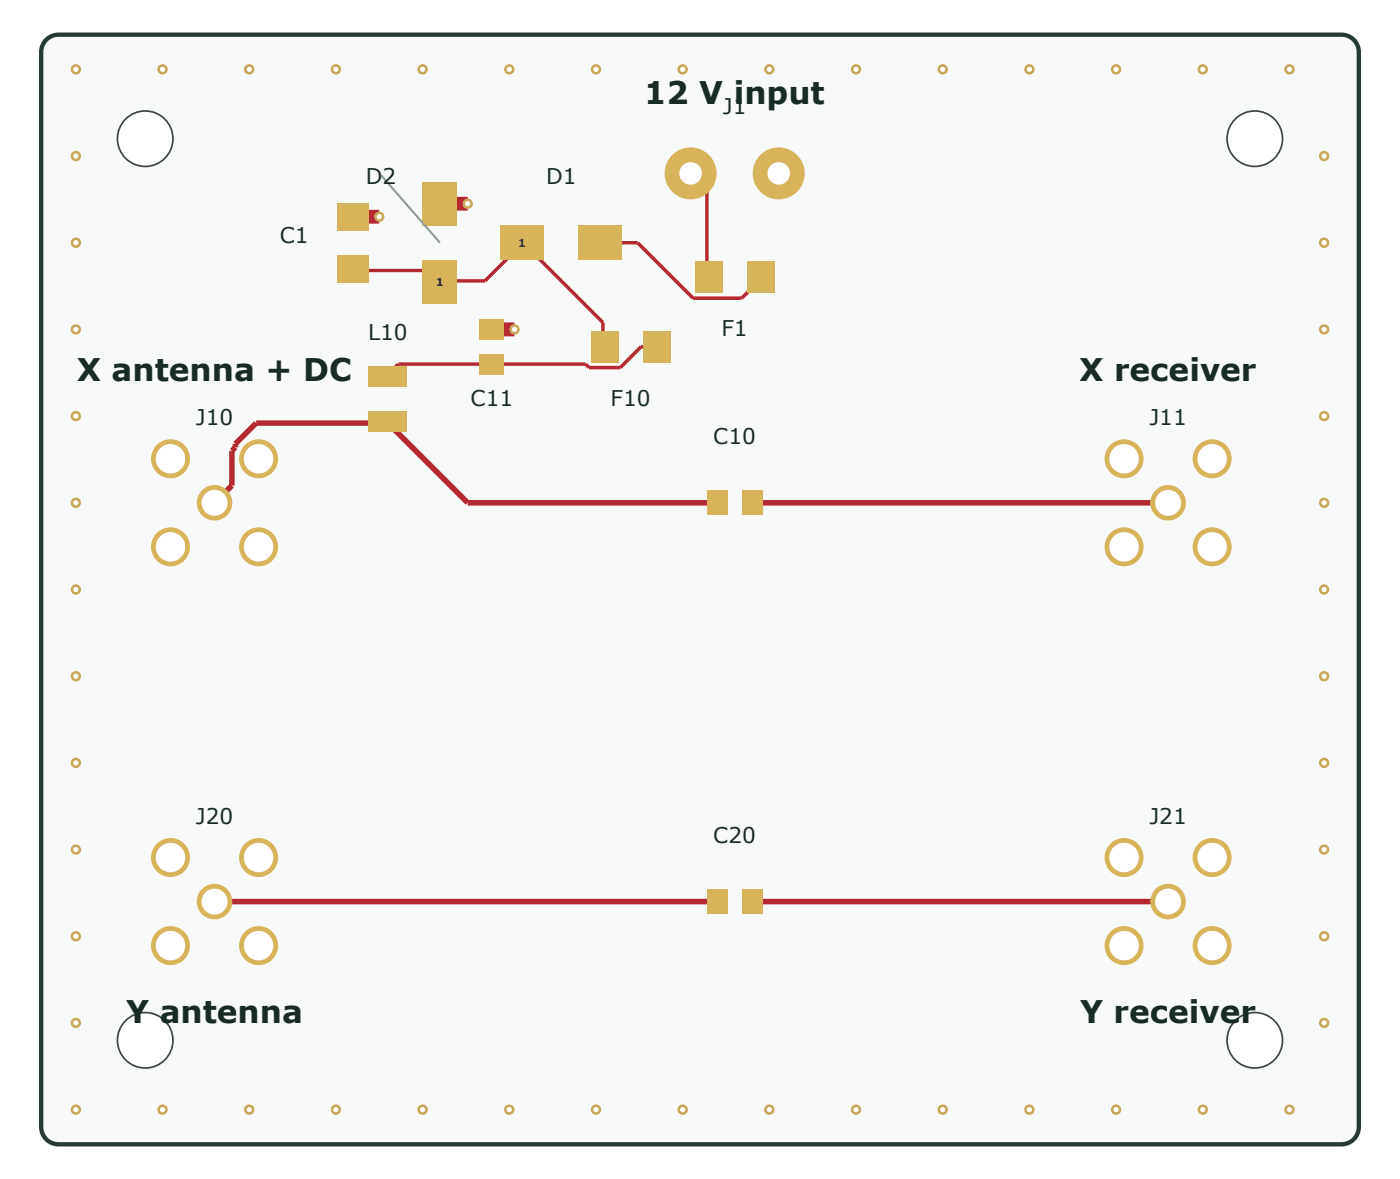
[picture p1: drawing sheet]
<svg xmlns="http://www.w3.org/2000/svg" width="141mm" height="119mm" viewBox="0 0 141 119" stroke-linecap="round" stroke-linejoin="round" font-family="sans-serif">
<path d="M4.6 4l.8-.5h.5h129a1.74 1.74 0 0 1 1.7 1.7v108.1a1.74 1.74 0 0 1-1.7 1.7h-129a1.74 1.74 0 0 1-1.8-1.7v-108.1l.1-.4z" fill="#f7faf8" stroke="#263b35" stroke-width=".44"/>
<path d="M35.5 21.8h2.6M44.2 20.5h2.8M49.5 33.1h2.2" fill="none" stroke="#b52a32" stroke-width="1.4" stroke-linecap="butt"/>
<path d="M21.6 50.6l1.7-1.8zM23.7 45l-.4 .3zM23.7 44.6l2.1-2.1zM39 42.5l8 8.1z" fill="#000" stroke="#b52a32" stroke-width=".56"/>
<path d="M23.3 45.3v3.5M23.7 44.6v.4M39 42.4v.1h-13.2M47 50.6h25.1M75.6 50.6h41.8M21.6 90.6h50.5M75.6 90.6h41.8" fill="none" stroke="#b52a32" stroke-width=".56"/>
<g fill="none" stroke="#b52a32" stroke-width=".35">
<path d="M69.3 17.4h.1M71.1 19.2v8.7h.2M35.5 27v.2h7.7M39 37.7v.1M40 36.6h18.9M48.8 28.2h-4.6v.1M52.5 24.4h.1M59.2 37h3.2M60.4 24.4h3.7M60.6 32.4v2.5h.2M64.5 34.9h1.5M69.7 30h4.9"/>
<path d="M76.5 27.9h.2"/>
</g>
<path d="M69.3 17.4l1.8 1.8zM39 37.7l1-1.1zM43.2 27.2l1 1zM48.8 28.2l3.8-3.8zM52.6 24.4l8 8zM58.9 36.6l.3 .4zM64.5 34.9l-2.1 2.1zM64.1 24.4l5.6 5.6zM74.6 30l2.1-2.1z" fill="#000" stroke="#b52a32" stroke-width=".35"/>
<circle cx="69.4" cy="17.4" r="2.61" fill="#d7b45a"/>
<circle cx="69.4" cy="17.4" r="1.13" fill="#fff"/>
<circle cx="78.3" cy="17.4" r="2.61" fill="#d7b45a"/>
<circle cx="78.3" cy="17.4" r="1.13" fill="#fff"/>
<g fill="#d7b45a">
<path d="M69.9 26.3h2.7v3.2h-2.7z"/>
<path d="M75.1 26.3h2.8v3.2h-2.8z"/>
<path d="M50.3 22.7h4.4v3.4h-4.4z"/>
<path d="M58.2 22.7h4.3v3.4h-4.3z"/>
<path d="M42.5 26.1h3.5v4.4h-3.5z"/>
<path d="M42.5 18.3h3.5v4.4h-3.5z"/>
<path d="M33.9 25.6h3.2v2.8h-3.2z"/>
<path d="M33.9 20.4h3.2v2.8h-3.2z"/>
<circle cx="21.6" cy="50.6" r="1.79"/>
</g>
<circle cx="21.6" cy="50.6" r="1.31" fill="#fff"/>
<circle cx="26" cy="55" r="1.96" fill="#d7b45a"/>
<circle cx="26" cy="55" r="1.48" fill="#fff"/>
<circle cx="26" cy="46.1" r="1.96" fill="#d7b45a"/>
<circle cx="26" cy="46.1" r="1.48" fill="#fff"/>
<circle cx="17.1" cy="46.1" r="1.96" fill="#d7b45a"/>
<circle cx="17.1" cy="46.1" r="1.48" fill="#fff"/>
<circle cx="17.1" cy="55" r="1.96" fill="#d7b45a"/>
<circle cx="17.1" cy="55" r="1.48" fill="#fff"/>
<circle cx="117.4" cy="50.6" r="1.79" fill="#d7b45a"/>
<circle cx="117.4" cy="50.6" r="1.31" fill="#fff"/>
<circle cx="121.9" cy="55" r="1.96" fill="#d7b45a"/>
<circle cx="121.9" cy="55" r="1.48" fill="#fff"/>
<circle cx="121.9" cy="46.1" r="1.96" fill="#d7b45a"/>
<circle cx="121.9" cy="46.1" r="1.48" fill="#fff"/>
<circle cx="113" cy="46.1" r="1.96" fill="#d7b45a"/>
<circle cx="113" cy="46.1" r="1.48" fill="#fff"/>
<circle cx="113" cy="55" r="1.96" fill="#d7b45a"/>
<circle cx="113" cy="55" r="1.48" fill="#fff"/>
<g fill="#d7b45a">
<path d="M71.1 49.3h2.1v2.5h-2.1z"/>
<path d="M74.6 49.3h2.1v2.5h-2.1z"/>
<path d="M37.1 41.3h3.8v2.1h-3.8z"/>
<path d="M37.1 36.8h3.8v2.1h-3.8z"/>
<path d="M48.2 35.6h2.5v2.1h-2.5z"/>
<path d="M48.2 32.1h2.5v2.1h-2.5z"/>
<path d="M59.4 33.3h2.8v3.1h-2.8z"/>
<path d="M64.6 33.3h2.8v3.1h-2.8z"/>
<circle cx="21.6" cy="90.6" r="1.79"/>
</g>
<circle cx="21.6" cy="90.6" r="1.31" fill="#fff"/>
<circle cx="26" cy="95.1" r="1.96" fill="#d7b45a"/>
<circle cx="26" cy="95.1" r="1.48" fill="#fff"/>
<circle cx="26" cy="86.2" r="1.96" fill="#d7b45a"/>
<circle cx="26" cy="86.2" r="1.48" fill="#fff"/>
<circle cx="17.1" cy="86.2" r="1.96" fill="#d7b45a"/>
<circle cx="17.1" cy="86.2" r="1.48" fill="#fff"/>
<circle cx="17.1" cy="95.1" r="1.96" fill="#d7b45a"/>
<circle cx="17.1" cy="95.1" r="1.48" fill="#fff"/>
<circle cx="117.4" cy="90.6" r="1.79" fill="#d7b45a"/>
<circle cx="117.4" cy="90.6" r="1.31" fill="#fff"/>
<circle cx="121.9" cy="95.1" r="1.96" fill="#d7b45a"/>
<circle cx="121.9" cy="95.1" r="1.48" fill="#fff"/>
<circle cx="121.9" cy="86.2" r="1.96" fill="#d7b45a"/>
<circle cx="121.9" cy="86.2" r="1.48" fill="#fff"/>
<circle cx="113" cy="86.2" r="1.96" fill="#d7b45a"/>
<circle cx="113" cy="86.2" r="1.48" fill="#fff"/>
<circle cx="113" cy="95.1" r="1.96" fill="#d7b45a"/>
<circle cx="113" cy="95.1" r="1.48" fill="#fff"/>
<g fill="#d7b45a">
<path d="M71.1 89.4h2.1v2.5h-2.1z"/>
<path d="M74.6 89.4h2.1v2.5h-2.1z"/>
</g>
<circle cx="47" cy="20.5" r=".52" fill="#c7a75a"/>
<circle cx="47" cy="20.5" r=".26" fill="#fff"/>
<circle cx="38.1" cy="21.8" r=".52" fill="#c7a75a"/>
<circle cx="38.1" cy="21.8" r=".26" fill="#fff"/>
<circle cx="51.7" cy="33.1" r=".52" fill="#c7a75a"/>
<circle cx="51.7" cy="33.1" r=".26" fill="#fff"/>
<circle cx="7.6" cy="7" r=".52" fill="#c7a75a"/>
<circle cx="7.6" cy="7" r=".26" fill="#fff"/>
<circle cx="7.6" cy="111.6" r=".52" fill="#c7a75a"/>
<circle cx="7.6" cy="111.6" r=".26" fill="#fff"/>
<circle cx="16.3" cy="7" r=".52" fill="#c7a75a"/>
<circle cx="16.3" cy="7" r=".26" fill="#fff"/>
<circle cx="16.3" cy="111.6" r=".52" fill="#c7a75a"/>
<circle cx="16.3" cy="111.6" r=".26" fill="#fff"/>
<circle cx="25.1" cy="7" r=".52" fill="#c7a75a"/>
<circle cx="25.1" cy="7" r=".26" fill="#fff"/>
<circle cx="25.1" cy="111.6" r=".52" fill="#c7a75a"/>
<circle cx="25.1" cy="111.6" r=".26" fill="#fff"/>
<circle cx="33.8" cy="7" r=".52" fill="#c7a75a"/>
<circle cx="33.8" cy="7" r=".26" fill="#fff"/>
<circle cx="33.8" cy="111.6" r=".52" fill="#c7a75a"/>
<circle cx="33.8" cy="111.6" r=".26" fill="#fff"/>
<circle cx="42.5" cy="7" r=".52" fill="#c7a75a"/>
<circle cx="42.5" cy="7" r=".26" fill="#fff"/>
<circle cx="42.5" cy="111.6" r=".52" fill="#c7a75a"/>
<circle cx="42.5" cy="111.6" r=".26" fill="#fff"/>
<circle cx="51.2" cy="7" r=".52" fill="#c7a75a"/>
<circle cx="51.2" cy="7" r=".26" fill="#fff"/>
<circle cx="51.2" cy="111.6" r=".52" fill="#c7a75a"/>
<circle cx="51.2" cy="111.6" r=".26" fill="#fff"/>
<circle cx="59.9" cy="7" r=".52" fill="#c7a75a"/>
<circle cx="59.9" cy="7" r=".26" fill="#fff"/>
<circle cx="59.9" cy="111.6" r=".52" fill="#c7a75a"/>
<circle cx="59.9" cy="111.6" r=".26" fill="#fff"/>
<circle cx="68.6" cy="7" r=".52" fill="#c7a75a"/>
<circle cx="68.6" cy="7" r=".26" fill="#fff"/>
<circle cx="68.6" cy="111.6" r=".52" fill="#c7a75a"/>
<circle cx="68.6" cy="111.6" r=".26" fill="#fff"/>
<circle cx="77.4" cy="7" r=".52" fill="#c7a75a"/>
<circle cx="77.4" cy="7" r=".26" fill="#fff"/>
<circle cx="77.4" cy="111.6" r=".52" fill="#c7a75a"/>
<circle cx="77.4" cy="111.6" r=".26" fill="#fff"/>
<circle cx="86.1" cy="7" r=".52" fill="#c7a75a"/>
<circle cx="86.1" cy="7" r=".26" fill="#fff"/>
<circle cx="86.1" cy="111.6" r=".52" fill="#c7a75a"/>
<circle cx="86.1" cy="111.6" r=".26" fill="#fff"/>
<circle cx="94.8" cy="7" r=".52" fill="#c7a75a"/>
<circle cx="94.8" cy="7" r=".26" fill="#fff"/>
<circle cx="94.8" cy="111.6" r=".52" fill="#c7a75a"/>
<circle cx="94.8" cy="111.6" r=".26" fill="#fff"/>
<circle cx="103.5" cy="7" r=".52" fill="#c7a75a"/>
<circle cx="103.5" cy="7" r=".26" fill="#fff"/>
<circle cx="103.5" cy="111.6" r=".52" fill="#c7a75a"/>
<circle cx="103.5" cy="111.6" r=".26" fill="#fff"/>
<circle cx="112.2" cy="7" r=".52" fill="#c7a75a"/>
<circle cx="112.2" cy="7" r=".26" fill="#fff"/>
<circle cx="112.2" cy="111.6" r=".52" fill="#c7a75a"/>
<circle cx="112.2" cy="111.6" r=".26" fill="#fff"/>
<circle cx="120.9" cy="7" r=".52" fill="#c7a75a"/>
<circle cx="120.9" cy="7" r=".26" fill="#fff"/>
<circle cx="120.9" cy="111.6" r=".52" fill="#c7a75a"/>
<circle cx="120.9" cy="111.6" r=".26" fill="#fff"/>
<circle cx="129.6" cy="7" r=".52" fill="#c7a75a"/>
<circle cx="129.6" cy="7" r=".26" fill="#fff"/>
<circle cx="129.6" cy="111.6" r=".52" fill="#c7a75a"/>
<circle cx="129.6" cy="111.6" r=".26" fill="#fff"/>
<circle cx="7.6" cy="15.7" r=".52" fill="#c7a75a"/>
<circle cx="7.6" cy="15.7" r=".26" fill="#fff"/>
<circle cx="133.1" cy="15.7" r=".52" fill="#c7a75a"/>
<circle cx="133.1" cy="15.7" r=".26" fill="#fff"/>
<circle cx="7.6" cy="24.4" r=".52" fill="#c7a75a"/>
<circle cx="7.6" cy="24.4" r=".26" fill="#fff"/>
<circle cx="133.1" cy="24.4" r=".52" fill="#c7a75a"/>
<circle cx="133.1" cy="24.4" r=".26" fill="#fff"/>
<circle cx="7.6" cy="33.1" r=".52" fill="#c7a75a"/>
<circle cx="7.6" cy="33.1" r=".26" fill="#fff"/>
<circle cx="133.1" cy="33.1" r=".52" fill="#c7a75a"/>
<circle cx="133.1" cy="33.1" r=".26" fill="#fff"/>
<circle cx="7.6" cy="41.8" r=".52" fill="#c7a75a"/>
<circle cx="7.6" cy="41.8" r=".26" fill="#fff"/>
<circle cx="133.1" cy="41.8" r=".52" fill="#c7a75a"/>
<circle cx="133.1" cy="41.8" r=".26" fill="#fff"/>
<circle cx="7.6" cy="50.6" r=".52" fill="#c7a75a"/>
<circle cx="7.6" cy="50.6" r=".26" fill="#fff"/>
<circle cx="133.1" cy="50.6" r=".52" fill="#c7a75a"/>
<circle cx="133.1" cy="50.6" r=".26" fill="#fff"/>
<circle cx="7.6" cy="59.3" r=".52" fill="#c7a75a"/>
<circle cx="7.6" cy="59.3" r=".26" fill="#fff"/>
<circle cx="133.1" cy="59.3" r=".52" fill="#c7a75a"/>
<circle cx="133.1" cy="59.3" r=".26" fill="#fff"/>
<circle cx="7.6" cy="68" r=".52" fill="#c7a75a"/>
<circle cx="7.6" cy="68" r=".26" fill="#fff"/>
<circle cx="133.1" cy="68" r=".52" fill="#c7a75a"/>
<circle cx="133.1" cy="68" r=".26" fill="#fff"/>
<circle cx="7.6" cy="76.7" r=".52" fill="#c7a75a"/>
<circle cx="7.6" cy="76.7" r=".26" fill="#fff"/>
<circle cx="133.1" cy="76.7" r=".52" fill="#c7a75a"/>
<circle cx="133.1" cy="76.7" r=".26" fill="#fff"/>
<circle cx="7.6" cy="85.4" r=".52" fill="#c7a75a"/>
<circle cx="7.6" cy="85.4" r=".26" fill="#fff"/>
<circle cx="133.1" cy="85.4" r=".52" fill="#c7a75a"/>
<circle cx="133.1" cy="85.4" r=".26" fill="#fff"/>
<circle cx="7.6" cy="94.1" r=".52" fill="#c7a75a"/>
<circle cx="7.6" cy="94.1" r=".26" fill="#fff"/>
<circle cx="133.1" cy="94.1" r=".52" fill="#c7a75a"/>
<circle cx="133.1" cy="94.1" r=".26" fill="#fff"/>
<circle cx="7.6" cy="102.8" r=".52" fill="#c7a75a"/>
<circle cx="7.6" cy="102.8" r=".26" fill="#fff"/>
<circle cx="133.1" cy="102.8" r=".52" fill="#c7a75a"/>
<circle cx="133.1" cy="102.8" r=".26" fill="#fff"/>
<path d="M38.3 17.6l5.9 6.8" fill="none" stroke="#8b9d98" stroke-width=".21"/>
<g fill="#fff" stroke="#444" stroke-width=".17">
<circle cx="14.6" cy="13.9" r="2.79"/>
<circle cx="14.6" cy="104.6" r="2.79"/>
<circle cx="126.2" cy="13.9" r="2.79"/>
<circle cx="126.2" cy="104.6" r="2.79"/>
</g>
<g font-size="3.1" fill="#182c25">
<text x="64.8" y="10.5">12 V input</text>
<text x="7.8" y="38.3">X antenna + DC</text>
<text x="108.5" y="38.3">X receiver</text>
<text x="12.7" y="102.8">Y antenna</text>
<text x="108.6" y="102.8">Y receiver</text>
</g>
<g font-size="2.2" fill="#182c25">
<text x="72.7" y="11.5">J1</text>
<text x="36.8" y="18.5">D2</text>
<text x="54.9" y="18.5">D1</text>
<text x="28.1" y="24.4">C1</text>
<text x="37" y="34.2">L10</text>
<text x="72.5" y="33.8">F1</text>
<text x="47.3" y="40.8">C11</text>
<text x="61.4" y="40.8">F10</text>
<text x="19.7" y="42.7">J10</text>
<text x="71.7" y="44.6">C10</text>
<text x="115.6" y="42.7">J11</text>
<text x="19.7" y="82.8">J20</text>
<text x="115.6" y="82.8">J21</text>
<text x="71.7" y="84.7">C20</text>
</g>
<g font-size="1.1" fill="#482f00">
<text x="43.8" y="28.8">1</text>
<text x="52.1" y="24.8">1</text>
</g>
</svg>
